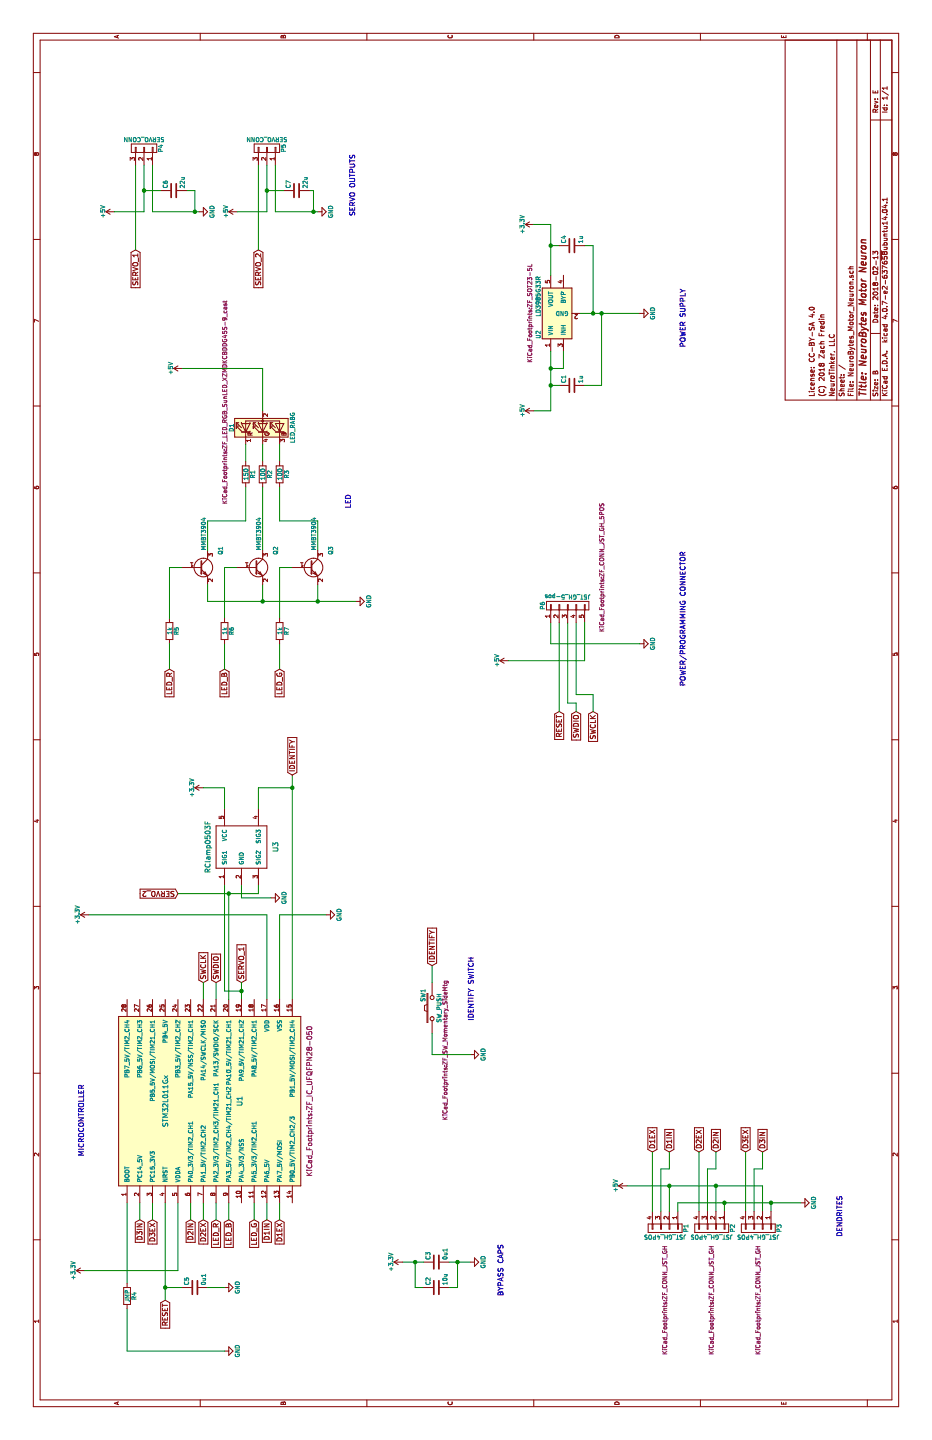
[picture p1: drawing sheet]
EESchema Schematic File Version 2
LIBS:power
LIBS:device
LIBS:transistors
LIBS:conn
LIBS:linear
LIBS:regul
LIBS:74xx
LIBS:cmos4000
LIBS:adc-dac
LIBS:memory
LIBS:xilinx
LIBS:microcontrollers
LIBS:dsp
LIBS:microchip
LIBS:analog_switches
LIBS:motorola
LIBS:texas
LIBS:intel
LIBS:audio
LIBS:interface
LIBS:digital-audio
LIBS:philips
LIBS:display
LIBS:cypress
LIBS:siliconi
LIBS:opto
LIBS:atmel
LIBS:contrib
LIBS:valves
LIBS:NeuroTinker_schematic_symbols
LIBS:NeuroBytes_Motor_Neuron-cache
EELAYER 25 0
EELAYER END
$Descr B 17000 11000
encoding utf-8
Sheet 1 1
Title "NeuroBytes Motor Neuron"
Date "2018-02-13"
Rev "E"
Comp "NeuroTinker, LLC"
Comment1 "(C) 2018 Zach Fredin"
Comment2 "License: CC-BY-SA 4.0"
Comment3 ""
Comment4 ""
$EndDescr
$Comp
L GND #PWR01
U 1 1
P 6200 3850
F 0 "#PWR01" H 6200 3600 50  0001 C CNN
F 1 "GND" H 6200 3700 50  0000 C CNN
F 2 "" H 6200 3850 50  0000 C CNN
F 3 "" H 6200 3850 50  0000 C CNN
	1    6200 3850
	1    0    0    -1  
$EndComp
Wire Wire Line
	5200 3150 6200 3150
Wire Wire Line
	5200 3300 6200 3300
$Comp
L C C3
U 1 1
P 2100 5150
F 0 "C3" H 2125 5250 50  0000 L CNN
F 1 "0u1" H 2125 5050 50  0000 L CNN
F 2 "KiCad_Footprints:ZF_SMD_NonPol_0402_cap" H 3050 5150 50  0001 C CNN
F 3 "" H 2100 5150 50  0000 C CNN
F 4 "Taiyo Yuden" H 2100 5150 60  0001 C CNN "Mfr"
F 5 "LMK105BJ104KV-F" H 2100 5150 60  0001 C CNN "Mfr Part #"
F 6 "C0402" H 2100 5150 60  0001 C CNN "Package"
F 7 "https://www.digikey.com/product-detail/en/taiyo-yuden/LMK105BJ104KV-F/587-1227-2-ND/930579" H 2100 5150 60  0001 C CNN "Link"
F 8 "Yes" H 2100 5150 60  0001 C CNN "Subs Allowed"
F 9 "Yes" H 2100 5150 60  0001 C CNN "RoHS"
	1    2100 5150
	1    0    0    -1  
$EndComp
$Comp
L GND #PWR02
U 1 1
P 2100 5550
F 0 "#PWR02" H 2100 5300 50  0001 C CNN
F 1 "GND" H 2100 5400 50  0000 C CNN
F 2 "" H 2100 5550 50  0000 C CNN
F 3 "" H 2100 5550 50  0000 C CNN
	1    2100 5550
	1    0    0    -1  
$EndComp
Wire Wire Line
	2100 4750 2100 5000
Wire Wire Line
	2100 5300 2100 5550
Text GLabel 1650 1950 0    60   Input ~ 0
RESET
Wire Wire Line
	1650 1950 2800 1950
Text GLabel 5400 2400 2    60   Input ~ 0
SWCLK
Wire Wire Line
	6200 3150 6200 1050
Wire Wire Line
	5400 2400 5200 2400
Text GLabel 5400 2550 2    60   Input ~ 0
SWDIO
Wire Wire Line
	5400 2550 5200 2550
Text GLabel 2600 2550 0    60   Input ~ 0
LED_R
Text GLabel 2600 3000 0    60   Input ~ 0
LED_G
Text GLabel 2600 2700 0    60   Input ~ 0
LED_B
Text GLabel 2600 3300 0    60   Input ~ 0
D1EX
Text GLabel 2600 3150 0    60   Input ~ 0
D1IN
Text GLabel 2600 2400 0    60   Input ~ 0
D2EX
Text GLabel 2600 2250 0    60   Input ~ 0
D2IN
Text GLabel 2600 1800 0    60   Input ~ 0
D3EX
Wire Wire Line
	6200 3300 6200 3850
Wire Wire Line
	5200 3450 7850 3450
Text GLabel 2600 1650 0    60   Input ~ 0
D3IN
Text GLabel 5400 2850 2    60   Input ~ 0
SERVO_1
Wire Wire Line
	5200 2850 5400 2850
$Comp
L LED_RABG D1
U 1 1
P 11950 3100
F 0 "D1" H 11950 3470 50  0000 C CNN
F 1 "LED_RABG" H 11950 2750 50  0000 C CNN
F 2 "KiCad_Footprints:ZF_LED_RGB_SunLED_XZMDKCBDDG45S-9_cast" H 12250 3550 50  0000 C CNN
F 3 "" H 11950 3050 50  0000 C CNN
F 4 "SunLED" H 11950 3100 60  0001 C CNN "Mfr"
F 5 "XZMDKCBDDG45S-9" H 11950 3100 60  0001 C CNN "Mfr Part #"
F 6 "SMT" H 11950 3100 60  0001 C CNN "Package"
F 7 "https://www.digikey.com/product-detail/en/sunled/XZMDKCBDDG45S-9/1497-1257-2-ND/4902045" H 11950 3100 60  0001 C CNN "Link"
F 8 "No" H 11950 3100 60  0001 C CNN "Subs Allowed"
F 9 "Yes" H 11950 3100 60  0001 C CNN "RoHS"
	1    11950 3100
	1    0    0    -1  
$EndComp
Wire Wire Line
	12650 2150 12650 3100
Wire Wire Line
	12650 3100 12150 3100
Wire Wire Line
	11550 2900 11750 2900
Wire Wire Line
	11550 3100 11750 3100
Wire Wire Line
	11550 3300 11750 3300
Text GLabel 9100 2000 0    60   Input ~ 0
LED_R
Text GLabel 9100 3300 0    60   Input ~ 0
LED_G
Text GLabel 9100 2650 0    60   Input ~ 0
LED_B
$Comp
L GND #PWR03
U 1 1
P 9900 4200
F 0 "#PWR03" H 9900 3950 50  0001 C CNN
F 1 "GND" H 9900 4050 50  0000 C CNN
F 2 "" H 9900 4200 50  0000 C CNN
F 3 "" H 9900 4200 50  0000 C CNN
	1    9900 4200
	1    0    0    -1  
$EndComp
Wire Wire Line
	10850 2900 11250 2900
Wire Wire Line
	11250 3100 10500 3100
Wire Wire Line
	10850 3300 10850 3750
Wire Wire Line
	10850 3300 11250 3300
$Comp
L +5V #PWR04
U 1 1
P 12650 2150
F 0 "#PWR04" H 12650 2000 50  0001 C CNN
F 1 "+5V" H 12650 2290 50  0000 C CNN
F 2 "" H 12650 2150 50  0000 C CNN
F 3 "" H 12650 2150 50  0000 C CNN
	1    12650 2150
	1    0    0    -1  
$EndComp
$Comp
L CONN_01X04 P1
U 1 1
P 2500 7850
F 0 "P1" H 2500 8100 50  0000 C CNN
F 1 "JST_GH_4POS" V 2600 7850 50  0000 C CNN
F 2 "KiCad_Footprints:ZF_CONN_JST_GH" H 3350 7850 50  0000 C CNN
F 3 "" H 2500 7850 50  0000 C CNN
F 4 "JST" H 2500 7850 60  0001 C CNN "Mfr"
F 5 "SM04B-GHS-TB(LF)(SN)-" H 2500 7850 60  0001 C CNN "Mfr Part #"
F 6 "SMT" H 2500 7850 60  0001 C CNN "Package"
F 7 "https://www.digikey.com/product-detail/en/jst-sales-america-inc/SM04B-GHS-TB-LF-SN/455-1566-2-ND/807788" H 2500 7850 60  0001 C CNN "Link"
F 8 "No" H 2500 7850 60  0001 C CNN "Subs Allowed"
F 9 "Yes" H 2500 7850 60  0001 C CNN "RoHS"
	1    2500 7850
	-1   0    0    1   
$EndComp
Text GLabel 3400 7700 2    60   Input ~ 0
D1EX
Wire Wire Line
	2700 7700 3400 7700
Text GLabel 3400 7900 2    60   Input ~ 0
D1IN
Wire Wire Line
	2700 7800 3200 7800
Wire Wire Line
	3200 7800 3200 7900
Wire Wire Line
	3200 7900 3400 7900
Wire Wire Line
	2700 7900 3000 7900
Wire Wire Line
	2700 8000 2800 8000
Text GLabel 3400 8250 2    60   Input ~ 0
D2EX
Wire Wire Line
	2700 8250 3400 8250
Text GLabel 3400 8450 2    60   Input ~ 0
D2IN
Wire Wire Line
	2700 8350 3200 8350
Wire Wire Line
	3200 8350 3200 8450
Wire Wire Line
	3200 8450 3400 8450
Wire Wire Line
	2700 8450 3000 8450
Wire Wire Line
	2700 8550 2800 8550
Text GLabel 3400 8800 2    60   Input ~ 0
D3EX
Wire Wire Line
	2700 8800 3400 8800
Text GLabel 3400 9000 2    60   Input ~ 0
D3IN
Wire Wire Line
	2700 8900 3200 8900
Wire Wire Line
	3200 8900 3200 9000
Wire Wire Line
	3200 9000 3400 9000
Wire Wire Line
	3000 9000 2700 9000
Wire Wire Line
	2800 9100 2700 9100
Connection ~ 2800 8550
Connection ~ 2800 9100
Connection ~ 3000 8450
Connection ~ 3000 7900
$Comp
L GND #PWR05
U 1 1
P 2800 9450
F 0 "#PWR05" H 2800 9200 50  0001 C CNN
F 1 "GND" H 2800 9300 50  0000 C CNN
F 2 "" H 2800 9450 50  0000 C CNN
F 3 "" H 2800 9450 50  0000 C CNN
	1    2800 9450
	1    0    0    -1  
$EndComp
$Comp
L STM32L011Gx U1
U 1 1
P 4000 2400
F 0 "U1" H 4000 1975 60  0000 C CNN
F 1 "STM32L011Gx" H 4000 2850 60  0000 C CNN
F 2 "KiCad_Footprints:ZF_IC_UFQFPN28-050" H 4000 1150 60  0000 C CNN
F 3 "" H 4000 2400 60  0001 C CNN
F 4 "ST Microelectronics" H 4000 2400 60  0001 C CNN "Mfr"
F 5 "STM32L011G4U6" H 4000 2400 60  0001 C CNN "Mfr Part #"
F 6 "UFQFPN28" H 4000 2400 60  0001 C CNN "Package"
F 7 "http://www.mouser.com/ProductDetail/STMicroelectronics/STM32L011G4U6/?qs=sGAEpiMZZMuoKKEcg8mMKFZaGHZhaFFC%252b5Ex1OjcSxhBnExI6VEL3Q%3d%3d" H 4000 2400 60  0001 C CNN "Link"
F 8 "No" H 4000 2400 60  0001 C CNN "Subs Allowed"
F 9 "Yes" H 4000 2400 60  0001 C CNN "RoHS"
	1    4000 2400
	1    0    0    -1  
$EndComp
$Comp
L LD3985G33R U2
U 1 1
P 13300 6550
F 0 "U2" H 13050 6750 50  0000 C CNN
F 1 "LD3985G33R" H 13500 6750 50  0000 C CNN
F 2 "KiCad_Footprints:ZF_SOT23-5L" H 13300 6850 50  0000 C CNN
F 3 "" H 13300 6550 50  0000 C CNN
F 4 "ON Semiconductor" H 13300 6550 60  0001 C CNN "Mfr"
F 5 "NCP114BSN330T1G" H 13300 6550 60  0001 C CNN "Mfr Part #"
F 6 "SOT23-5L" H 13300 6550 60  0001 C CNN "Package"
F 7 "https://www.digikey.com/product-detail/en/on-semiconductor/NCP114BSN330T1G/NCP114BSN330T1GOSTR-ND/6560606" H 13300 6550 60  0001 C CNN "Link"
F 8 "Yes" H 13300 6550 60  0001 C CNN "Subs Allowed"
F 9 "Yes" H 13300 6550 60  0001 C CNN "RoHS"
	1    13300 6550
	1    0    0    -1  
$EndComp
$Comp
L C C1
U 1 1
P 12450 6750
F 0 "C1" H 12475 6850 50  0000 L CNN
F 1 "1u" H 12475 6650 50  0000 L CNN
F 2 "Capacitors_SMD:C_0603_HandSoldering" H 12488 6600 50  0001 C CNN
F 3 "" H 12450 6750 50  0000 C CNN
F 4 "Taiyo Yuden" H 12450 6750 60  0001 C CNN "Mfr"
F 5 "LMK107B7105KA-T" H 12450 6750 60  0001 C CNN "Mfr Part #"
F 6 "C0603" H 12450 6750 60  0001 C CNN "Package"
F 7 "https://www.digikey.com/product-detail/en/taiyo-yuden/LMK107B7105KA-T/587-1242-2-ND/930594" H 12450 6750 60  0001 C CNN "Link"
F 8 "Yes" H 12450 6750 60  0001 C CNN "Subs Allowed"
F 9 "Yes" H 12450 6750 60  0001 C CNN "RoHS"
	1    12450 6750
	1    0    0    -1  
$EndComp
Wire Wire Line
	12150 6500 12850 6500
Wire Wire Line
	12650 6500 12650 6650
Wire Wire Line
	12650 6650 12850 6650
Wire Wire Line
	12450 6600 12450 6500
Connection ~ 12650 6500
Wire Wire Line
	12450 6900 12450 7100
Wire Wire Line
	12450 7100 13300 7100
Wire Wire Line
	13300 6850 13300 7550
$Comp
L +5V #PWR06
U 1 1
P 12150 6300
F 0 "#PWR06" H 12150 6150 50  0001 C CNN
F 1 "+5V" H 12150 6440 50  0000 C CNN
F 2 "" H 12150 6300 50  0000 C CNN
F 3 "" H 12150 6300 50  0000 C CNN
	1    12150 6300
	1    0    0    -1  
$EndComp
Connection ~ 12450 6500
$Comp
L +5V #PWR07
U 1 1
P 3000 7400
F 0 "#PWR07" H 3000 7250 50  0001 C CNN
F 1 "+5V" H 3000 7540 50  0000 C CNN
F 2 "" H 3000 7400 50  0000 C CNN
F 3 "" H 3000 7400 50  0000 C CNN
	1    3000 7400
	1    0    0    -1  
$EndComp
$Comp
L GND #PWR08
U 1 1
P 13300 7550
F 0 "#PWR08" H 13300 7300 50  0001 C CNN
F 1 "GND" H 13300 7400 50  0000 C CNN
F 2 "" H 13300 7550 50  0000 C CNN
F 3 "" H 13300 7550 50  0000 C CNN
	1    13300 7550
	1    0    0    -1  
$EndComp
Connection ~ 13300 7100
Wire Wire Line
	14100 6500 14100 6600
Wire Wire Line
	14100 6900 14100 7000
Wire Wire Line
	14100 7000 13300 7000
Connection ~ 13300 7000
$Comp
L +3.3V #PWR09
U 1 1
P 14350 6300
F 0 "#PWR09" H 14350 6150 50  0001 C CNN
F 1 "+3.3V" H 14350 6440 50  0000 C CNN
F 2 "" H 14350 6300 50  0000 C CNN
F 3 "" H 14350 6300 50  0000 C CNN
	1    14350 6300
	1    0    0    -1  
$EndComp
Connection ~ 14100 6500
$Comp
L +3.3V #PWR010
U 1 1
P 2100 4750
F 0 "#PWR010" H 2100 4600 50  0001 C CNN
F 1 "+3.3V" H 2100 4890 50  0000 C CNN
F 2 "" H 2100 4750 50  0000 C CNN
F 3 "" H 2100 4750 50  0000 C CNN
	1    2100 4750
	1    0    0    -1  
$EndComp
$Comp
L +3.3V #PWR011
U 1 1
P 2000 1000
F 0 "#PWR011" H 2000 850 50  0001 C CNN
F 1 "+3.3V" H 2000 1140 50  0000 C CNN
F 2 "" H 2000 1000 50  0000 C CNN
F 3 "" H 2000 1000 50  0000 C CNN
	1    2000 1000
	1    0    0    -1  
$EndComp
$Comp
L +3.3V #PWR012
U 1 1
P 6200 1050
F 0 "#PWR012" H 6200 900 50  0001 C CNN
F 1 "+3.3V" H 6200 1190 50  0000 C CNN
F 2 "" H 6200 1050 50  0000 C CNN
F 3 "" H 6200 1050 50  0000 C CNN
	1    6200 1050
	1    0    0    -1  
$EndComp
Wire Wire Line
	13750 6500 14350 6500
Wire Wire Line
	14350 6500 14350 6300
Wire Wire Line
	12150 6500 12150 6300
Wire Wire Line
	2100 5400 1800 5400
Wire Wire Line
	1800 5400 1800 5300
Connection ~ 2100 5400
Wire Wire Line
	1800 5000 1800 4900
Wire Wire Line
	1800 4900 2100 4900
Connection ~ 2100 4900
$Comp
L GND #PWR013
U 1 1
P 9400 7550
F 0 "#PWR013" H 9400 7300 50  0001 C CNN
F 1 "GND" H 9400 7400 50  0000 C CNN
F 2 "" H 9400 7550 50  0000 C CNN
F 3 "" H 9400 7550 50  0000 C CNN
	1    9400 7550
	1    0    0    -1  
$EndComp
Wire Wire Line
	9400 7550 9400 6500
Wire Wire Line
	9400 6500 9650 6500
$Comp
L +5V #PWR014
U 1 1
P 9200 6000
F 0 "#PWR014" H 9200 5850 50  0001 C CNN
F 1 "+5V" H 9200 6140 50  0000 C CNN
F 2 "" H 9200 6000 50  0000 C CNN
F 3 "" H 9200 6000 50  0000 C CNN
	1    9200 6000
	1    0    0    -1  
$EndComp
Text GLabel 8600 6600 0    60   Input ~ 0
RESET
Wire Wire Line
	8600 6600 9650 6600
Text GLabel 8600 7000 0    60   Input ~ 0
SWCLK
Text GLabel 8600 6800 0    60   Input ~ 0
SWDIO
Wire Wire Line
	8600 7000 8800 7000
Wire Wire Line
	8800 7000 8800 6800
Wire Wire Line
	8800 6800 9650 6800
Wire Wire Line
	8600 6800 8700 6800
Wire Wire Line
	8700 6800 8700 6700
Wire Wire Line
	8700 6700 9650 6700
$Comp
L SW_PUSH SW1
U 1 1
P 5100 5100
F 0 "SW1" H 5250 5210 50  0000 C CNN
F 1 "SW_PUSH" H 5100 5020 50  0000 C CNN
F 2 "KiCad_Footprints:ZF_SW_Momentary_SideMtg" H 4600 4950 50  0000 C CNN
F 3 "" H 5100 5100 50  0000 C CNN
F 4 "E-Switch" H 5100 5100 60  0001 C CNN "Mfr"
F 5 "TL3330AF130QG" H 5100 5100 60  0001 C CNN "Mfr Part #"
F 6 "SMT" H 5100 5100 60  0001 C CNN "Package"
F 7 "https://www.digikey.com/product-detail/en/e-switch/TL3330AF130QG/EG4388TR-ND/1426835" H 5100 5100 60  0001 C CNN "Link"
F 8 "No" H 5100 5100 60  0001 C CNN "Subs Allowed"
F 9 "Yes" H 5100 5100 60  0001 C CNN "RoHS"
	1    5100 5100
	1    0    0    -1  
$EndComp
$Comp
L R R1
U 1 1
P 11400 2900
F 0 "R1" V 11480 2900 50  0000 C CNN
F 1 "150" V 11400 2900 50  0000 C CNN
F 2 "KiCad_Footprints:ZF_SMD_NonPol_0402" V 11600 2300 50  0001 C CNN
F 3 "" H 11400 2900 50  0000 C CNN
F 4 "Yageo" H 11400 2900 60  0001 C CNN "Mfr"
F 5 "RC0402FR-07150RL" H 11400 2900 60  0001 C CNN "Mfr Part #"
F 6 "R0402" H 11400 2900 60  0001 C CNN "Package"
F 7 "https://www.digikey.com/product-detail/en/yageo/RC0402FR-07150RL/311-150LRCT-ND/729490" H 11400 2900 60  0001 C CNN "Link"
F 8 "Yes" H 11400 2900 60  0001 C CNN "Subs Allowed"
F 9 "Yes" H 11400 2900 60  0001 C CNN "RoHS"
	1    11400 2900
	0    1    1    0   
$EndComp
$Comp
L R R2
U 1 1
P 11400 3100
F 0 "R2" V 11480 3100 50  0000 C CNN
F 1 "100" V 11400 3100 50  0000 C CNN
F 2 "KiCad_Footprints:ZF_SMD_NonPol_0402" V 11600 2500 50  0001 C CNN
F 3 "" H 11400 3100 50  0000 C CNN
F 4 "Yageo" H 11400 3100 60  0001 C CNN "Mfr"
F 5 "RC0402FR-07100RL" H 11400 3100 60  0001 C CNN "Mfr Part #"
F 6 "R0402" H 11400 3100 60  0001 C CNN "Package"
F 7 "https://www.digikey.com/product-detail/en/yageo/RC0402FR-07100RL/311-100LRTR-ND/726527" H 11400 3100 60  0001 C CNN "Link"
F 8 "Yes" H 11400 3100 60  0001 C CNN "Subs Allowed"
F 9 "Yes" H 11400 3100 60  0001 C CNN "RoHS"
	1    11400 3100
	0    1    1    0   
$EndComp
Wire Wire Line
	9900 2450 9900 4200
Wire Wire Line
	10850 2450 10850 2900
Wire Wire Line
	2000 1000 2000 2100
Wire Wire Line
	2000 2100 2800 2100
Wire Wire Line
	4550 5100 4800 5100
Text GLabel 5600 5100 2    60   Input ~ 0
IDENTIFY
Wire Wire Line
	5600 5100 5400 5100
Text GLabel 7850 3450 2    60   Input ~ 0
IDENTIFY
$Comp
L GND #PWR015
U 1 1
P 1800 2650
F 0 "#PWR015" H 1800 2400 50  0001 C CNN
F 1 "GND" H 1800 2500 50  0000 C CNN
F 2 "" H 1800 2650 50  0000 C CNN
F 3 "" H 1800 2650 50  0000 C CNN
	1    1800 2650
	1    0    0    -1  
$EndComp
Connection ~ 1800 1950
$Comp
L C C5
U 1 1
P 1800 2300
F 0 "C5" H 1825 2400 50  0000 L CNN
F 1 "0u1" H 1825 2200 50  0000 L CNN
F 2 "KiCad_Footprints:ZF_SMD_NonPol_0402_cap" H 1838 2150 50  0001 C CNN
F 3 "" H 1800 2300 50  0000 C CNN
F 4 "Taiyo Yuden" H 1800 2300 60  0001 C CNN "Mfr"
F 5 "LMK105BJ104KV-F" H 1800 2300 60  0001 C CNN "Mfr Part #"
F 6 "C0402" H 1800 2300 60  0001 C CNN "Package"
F 7 "https://www.digikey.com/product-detail/en/taiyo-yuden/LMK105BJ104KV-F/587-1227-2-ND/930579" H 1800 2300 60  0001 C CNN "Link"
F 8 "Yes" H 1800 2300 60  0001 C CNN "Subs Allowed"
F 9 "Yes" H 1800 2300 60  0001 C CNN "RoHS"
	1    1800 2300
	1    0    0    -1  
$EndComp
Wire Wire Line
	1800 2650 1800 2450
Wire Wire Line
	1800 2150 1800 1950
Wire Wire Line
	2800 8000 2800 9450
Wire Wire Line
	3000 7400 3000 9000
Text GLabel 14050 1600 0    60   Input ~ 0
SERVO_1
$Comp
L CONN_01X03 P4
U 1 1
P 15250 1700
F 0 "P4" H 15250 1900 50  0000 C CNN
F 1 "SERVO_CONN" V 15350 1700 50  0000 C CNN
F 2 "KiCad_Footprints:ZF_CONN_SERVO_HDR_SMT" H 15300 1650 50  0001 C CNN
F 3 "" H 15250 1700 50  0000 C CNN
F 4 "Harwin" H 15250 1700 60  0001 C CNN "Mfr"
F 5 "M20-8900305" H 15250 1700 60  0001 C CNN "Mfr Part #"
F 6 "HDR_3POS_SMT" H 15250 1700 60  0001 C CNN "Package"
F 7 "https://www.digikey.com/product-detail/en/harwin-inc/M20-8890345/952-3232-ND/6565716" H 15250 1700 60  0001 C CNN "Link"
F 8 "No" H 15250 1700 60  0001 C CNN "Subs Allowed"
F 9 "Yes" H 15250 1700 60  0001 C CNN "RoHS"
	1    15250 1700
	1    0    0    1   
$EndComp
$Comp
L +5V #PWR016
U 1 1
P 14500 1350
F 0 "#PWR016" H 14500 1200 50  0001 C CNN
F 1 "+5V" H 14500 1490 50  0000 C CNN
F 2 "" H 14500 1350 50  0000 C CNN
F 3 "" H 14500 1350 50  0000 C CNN
	1    14500 1350
	1    0    0    -1  
$EndComp
$Comp
L GND #PWR017
U 1 1
P 14500 2350
F 0 "#PWR017" H 14500 2100 50  0001 C CNN
F 1 "GND" H 14500 2200 50  0000 C CNN
F 2 "" H 14500 2350 50  0000 C CNN
F 3 "" H 14500 2350 50  0000 C CNN
	1    14500 2350
	1    0    0    -1  
$EndComp
Wire Wire Line
	14500 1800 14500 2350
Wire Wire Line
	14500 1800 15050 1800
Text GLabel 14050 3050 0    60   Input ~ 0
SERVO_2
$Comp
L CONN_01X03 P5
U 1 1
P 15250 3150
F 0 "P5" H 15250 3350 50  0000 C CNN
F 1 "SERVO_CONN" V 15350 3150 50  0000 C CNN
F 2 "KiCad_Footprints:ZF_CONN_SERVO_HDR_SMT" H 15300 3100 50  0001 C CNN
F 3 "" H 15250 3150 50  0000 C CNN
F 4 "Harwin" H 15250 3150 60  0001 C CNN "Mfr"
F 5 "M20-8900305" H 15250 3150 60  0001 C CNN "Mfr Part #"
F 6 "HDR_3POS_SMT" H 15250 3150 60  0001 C CNN "Package"
F 7 "https://www.digikey.com/product-detail/en/harwin-inc/M20-8890345/952-3232-ND/6565716" H 15250 3150 60  0001 C CNN "Link"
F 8 "No" H 15250 3150 60  0001 C CNN "Subs Allowed"
F 9 "Yes" H 15250 3150 60  0001 C CNN "RoHS"
	1    15250 3150
	1    0    0    1   
$EndComp
$Comp
L +5V #PWR018
U 1 1
P 14500 2800
F 0 "#PWR018" H 14500 2650 50  0001 C CNN
F 1 "+5V" H 14500 2940 50  0000 C CNN
F 2 "" H 14500 2800 50  0000 C CNN
F 3 "" H 14500 2800 50  0000 C CNN
	1    14500 2800
	1    0    0    -1  
$EndComp
Wire Wire Line
	14500 2800 14500 3150
$Comp
L GND #PWR019
U 1 1
P 14500 3750
F 0 "#PWR019" H 14500 3500 50  0001 C CNN
F 1 "GND" H 14500 3600 50  0000 C CNN
F 2 "" H 14500 3750 50  0000 C CNN
F 3 "" H 14500 3750 50  0000 C CNN
	1    14500 3750
	1    0    0    -1  
$EndComp
Wire Wire Line
	14500 3250 14500 3750
Wire Wire Line
	14500 3250 15050 3250
Text GLabel 6450 2100 1    60   Input ~ 0
SERVO_2
Wire Wire Line
	14750 2200 14750 2300
Wire Wire Line
	14750 2300 14500 2300
Connection ~ 14500 2300
Wire Wire Line
	14750 3650 14750 3700
Wire Wire Line
	14750 3700 14500 3700
Connection ~ 14500 3700
$Comp
L R R4
U 1 1
P 1700 1500
F 0 "R4" V 1780 1500 50  0000 C CNN
F 1 "JMP" V 1700 1500 50  0000 C CNN
F 2 "KiCad_Footprints:ZF_SMD_NonPol_0402" V 1630 1500 50  0001 C CNN
F 3 "" H 1700 1500 50  0000 C CNN
F 4 "Yageo" H 1700 1500 60  0001 C CNN "Mfr"
F 5 "RC0402JR-070RL" H 1700 1500 60  0001 C CNN "Mfr Part #"
F 6 "R0402" H 1700 1500 60  0001 C CNN "Package"
F 7 "https://www.digikey.com/product-detail/en/yageo/RC0402JR-070RL/311-0.0JRTR-ND/726406" H 1700 1500 60  0001 C CNN "Link"
F 8 "Yes" H 1700 1500 60  0001 C CNN "Subs Allowed"
F 9 "Yes" H 1700 1500 60  0001 C CNN "RoHS"
	1    1700 1500
	0    1    1    0   
$EndComp
Wire Wire Line
	1850 1500 2800 1500
$Comp
L GND #PWR020
U 1 1
P 1050 2650
F 0 "#PWR020" H 1050 2400 50  0001 C CNN
F 1 "GND" H 1050 2500 50  0000 C CNN
F 2 "" H 1050 2650 50  0000 C CNN
F 3 "" H 1050 2650 50  0000 C CNN
	1    1050 2650
	1    0    0    -1  
$EndComp
Wire Wire Line
	1050 2650 1050 1500
Wire Wire Line
	1050 1500 1550 1500
Wire Wire Line
	2600 1650 2800 1650
Wire Wire Line
	2800 1800 2600 1800
Wire Wire Line
	2600 2550 2800 2550
Wire Wire Line
	2800 2700 2600 2700
Wire Wire Line
	2600 3000 2800 3000
Wire Wire Line
	2800 3300 2600 3300
Wire Wire Line
	2600 2250 2800 2250
Wire Wire Line
	2600 2400 2800 2400
$Comp
L GND #PWR021
U 1 1
P 4550 5550
F 0 "#PWR021" H 4550 5300 50  0001 C CNN
F 1 "GND" H 4550 5400 50  0000 C CNN
F 2 "" H 4550 5550 50  0000 C CNN
F 3 "" H 4550 5550 50  0000 C CNN
	1    4550 5550
	1    0    0    -1  
$EndComp
Wire Wire Line
	4550 5550 4550 5100
Wire Wire Line
	2800 3150 2600 3150
$Comp
L MMBT3904 Q1
U 1 1
P 10300 2350
F 0 "Q1" V 10550 2500 50  0000 L CNN
F 1 "MMBT3904" V 10350 2550 50  0000 L CNN
F 2 "KiCad_Footprints:ZF_SOT23-3L" V 10450 2550 50  0001 L CIN
F 3 "" H 10300 2350 50  0000 L CNN
F 4 "Micro Commercial Co" H 10300 2350 60  0001 C CNN "Mfr"
F 5 "MMBT3904-TP" H 10300 2350 60  0001 C CNN "Mfr Part #"
F 6 "SOT23-3L" H 10300 2350 60  0001 C CNN "Package"
F 7 "https://www.digikey.com/product-detail/en/micro-commercial-co/MMBT3904-TP/MMBT3904TPMSTR-ND/717280" H 10300 2350 60  0001 C CNN "Link"
F 8 "Yes" H 10300 2350 60  0001 C CNN "Subs Allowed"
F 9 "Yes" H 10300 2350 60  0001 C CNN "RoHS"
	1    10300 2350
	0    1    1    0   
$EndComp
$Comp
L R R5
U 1 1
P 9550 2000
F 0 "R5" V 9630 2000 50  0000 C CNN
F 1 "1k" V 9550 2000 50  0000 C CNN
F 2 "KiCad_Footprints:ZF_SMD_NonPol_0402" V 9480 2000 50  0001 C CNN
F 3 "" H 9550 2000 50  0000 C CNN
F 4 "Yageo" H 9550 2000 60  0001 C CNN "Mfr"
F 5 "RC0402FR-071KL" H 9550 2000 60  0001 C CNN "Mfr Part #"
F 6 "R0402" H 9550 2000 60  0001 C CNN "Package"
F 7 "https://www.digikey.com/product-detail/en/yageo/RC0402FR-071KL/311-1.00KLRTR-ND/726513" H 9550 2000 60  0001 C CNN "Link"
F 8 "Yes" H 9550 2000 60  0001 C CNN "Subs Allowed"
F 9 "Yes" H 9550 2000 60  0001 C CNN "RoHS"
	1    9550 2000
	0    1    1    0   
$EndComp
Wire Wire Line
	9100 2000 9400 2000
Wire Wire Line
	9700 2000 10300 2000
Wire Wire Line
	10850 2450 10500 2450
Wire Wire Line
	9900 2450 10100 2450
Wire Wire Line
	10300 2000 10300 2150
Wire Wire Line
	9700 2650 10300 2650
Wire Wire Line
	10300 2650 10300 2800
Wire Wire Line
	10100 3100 9900 3100
Connection ~ 9900 3100
Wire Wire Line
	9100 2650 9400 2650
Wire Wire Line
	9400 3300 9100 3300
Wire Wire Line
	10300 3450 10300 3300
Wire Wire Line
	10300 3300 9700 3300
Wire Wire Line
	10100 3750 9900 3750
Connection ~ 9900 3750
Wire Wire Line
	10850 3750 10500 3750
$Comp
L C C2
U 1 1
P 1800 5150
F 0 "C2" H 1825 5250 50  0000 L CNN
F 1 "10u" H 1825 5050 50  0000 L CNN
F 2 "KiCad_Footprints:ZF_SMD_nonpol_1206" H 1838 5000 50  0001 C CNN
F 3 "" H 1800 5150 50  0000 C CNN
F 4 "Taiyo Yuden" H 1800 5150 60  0001 C CNN "Mfr"
F 5 "EMK316B7106KL-TD" H 1800 5150 60  0001 C CNN "Mfr Part #"
F 6 "C1206" H 1800 5150 60  0001 C CNN "Package"
F 7 "https://www.digikey.com/product-detail/en/taiyo-yuden/EMK316B7106KL-TD/587-2395-2-ND/2178914" H 1800 5150 60  0001 C CNN "Link"
F 8 "Yes" H 1800 5150 60  0001 C CNN "Subs Allowed"
F 9 "Yes" H 1800 5150 60  0001 C CNN "RoHS"
	1    1800 5150
	1    0    0    -1  
$EndComp
Wire Wire Line
	14750 1900 14750 1700
Wire Wire Line
	14500 1700 15050 1700
Wire Wire Line
	14500 1700 14500 1350
Connection ~ 14750 1700
Wire Wire Line
	14050 1600 15050 1600
Wire Wire Line
	14500 3150 15050 3150
Wire Wire Line
	14750 3350 14750 3150
Connection ~ 14750 3150
Wire Wire Line
	14050 3050 15050 3050
$Comp
L CONN_01X05 P6
U 1 1
P 9850 6700
F 0 "P6" H 9850 7000 50  0000 C CNN
F 1 "JST_GH_5-pos" V 9950 6700 50  0000 C CNN
F 2 "KiCad_Footprints:ZF_CONN_JST_GH_5POS" H 10300 6300 50  0000 C CNN
F 3 "" H 9850 6700 50  0000 C CNN
F 4 "JST" H 9850 6700 60  0001 C CNN "Mfr"
F 5 "SM05B-GHS-TB(LF)(SN)" H 9850 6700 60  0001 C CNN "Mfr Part #"
F 6 "SMT" H 9850 6700 60  0001 C CNN "Package"
F 7 "https://www.digikey.com/product-detail/en/jst-sales-america-inc/SM05B-GHS-TB-LF-SN/455-1567-2-ND/807789" H 9850 6700 60  0001 C CNN "Link"
F 8 "No" H 9850 6700 60  0001 C CNN "Subs Allowed"
F 9 "Yes" H 9850 6700 60  0001 C CNN "RoHS"
	1    9850 6700
	1    0    0    -1  
$EndComp
Wire Wire Line
	9650 6900 9200 6900
Wire Wire Line
	9200 6900 9200 6000
$Comp
L R R6
U 1 1
P 9550 2650
F 0 "R6" V 9630 2650 50  0000 C CNN
F 1 "1k" V 9550 2650 50  0000 C CNN
F 2 "KiCad_Footprints:ZF_SMD_NonPol_0402" V 9480 2650 50  0001 C CNN
F 3 "" H 9550 2650 50  0000 C CNN
F 4 "Yageo" H 9550 2650 60  0001 C CNN "Mfr"
F 5 "RC0402FR-071KL" H 9550 2650 60  0001 C CNN "Mfr Part #"
F 6 "R0402" H 9550 2650 60  0001 C CNN "Package"
F 7 "https://www.digikey.com/product-detail/en/yageo/RC0402FR-071KL/311-1.00KLRTR-ND/726513" H 9550 2650 60  0001 C CNN "Link"
F 8 "Yes" H 9550 2650 60  0001 C CNN "Subs Allowed"
F 9 "Yes" H 9550 2650 60  0001 C CNN "RoHS"
	1    9550 2650
	0    1    1    0   
$EndComp
$Comp
L R R7
U 1 1
P 9550 3300
F 0 "R7" V 9630 3300 50  0000 C CNN
F 1 "1k" V 9550 3300 50  0000 C CNN
F 2 "KiCad_Footprints:ZF_SMD_NonPol_0402" V 9480 3300 50  0001 C CNN
F 3 "" H 9550 3300 50  0000 C CNN
F 4 "Yageo" H 9550 3300 60  0001 C CNN "Mfr"
F 5 "RC0402FR-071KL" H 9550 3300 60  0001 C CNN "Mfr Part #"
F 6 "R0402" H 9550 3300 60  0001 C CNN "Package"
F 7 "https://www.digikey.com/product-detail/en/yageo/RC0402FR-071KL/311-1.00KLRTR-ND/726513" H 9550 3300 60  0001 C CNN "Link"
F 8 "Yes" H 9550 3300 60  0001 C CNN "Subs Allowed"
F 9 "Yes" H 9550 3300 60  0001 C CNN "RoHS"
	1    9550 3300
	0    1    1    0   
$EndComp
$Comp
L MMBT3904 Q2
U 1 1
P 10300 3000
F 0 "Q2" V 10550 3150 50  0000 L CNN
F 1 "MMBT3904" V 10350 3200 50  0000 L CNN
F 2 "KiCad_Footprints:ZF_SOT23-3L" V 10450 3200 50  0001 L CIN
F 3 "" H 10300 3000 50  0000 L CNN
F 4 "Micro Commercial Co" H 10300 3000 60  0001 C CNN "Mfr"
F 5 "MMBT3904-TP" H 10300 3000 60  0001 C CNN "Mfr Part #"
F 6 "SOT23-3L" H 10300 3000 60  0001 C CNN "Package"
F 7 "https://www.digikey.com/product-detail/en/micro-commercial-co/MMBT3904-TP/MMBT3904TPMSTR-ND/717280" H 10300 3000 60  0001 C CNN "Link"
F 8 "Yes" H 10300 3000 60  0001 C CNN "Subs Allowed"
F 9 "Yes" H 10300 3000 60  0001 C CNN "RoHS"
	1    10300 3000
	0    1    1    0   
$EndComp
$Comp
L MMBT3904 Q3
U 1 1
P 10300 3650
F 0 "Q3" V 10550 3800 50  0000 L CNN
F 1 "MMBT3904" V 10350 3850 50  0000 L CNN
F 2 "KiCad_Footprints:ZF_SOT23-3L" V 10450 3850 50  0001 L CIN
F 3 "" H 10300 3650 50  0000 L CNN
F 4 "Micro Commercial Co" H 10300 3650 60  0001 C CNN "Mfr"
F 5 "MMBT3904-TP" H 10300 3650 60  0001 C CNN "Mfr Part #"
F 6 "SOT23-3L" H 10300 3650 60  0001 C CNN "Package"
F 7 "https://www.digikey.com/product-detail/en/micro-commercial-co/MMBT3904-TP/MMBT3904TPMSTR-ND/717280" H 10300 3650 60  0001 C CNN "Link"
F 8 "Yes" H 10300 3650 60  0001 C CNN "Subs Allowed"
F 9 "Yes" H 10300 3650 60  0001 C CNN "RoHS"
	1    10300 3650
	0    1    1    0   
$EndComp
$Comp
L R R3
U 1 1
P 11400 3300
F 0 "R3" V 11480 3300 50  0000 C CNN
F 1 "100" V 11400 3300 50  0000 C CNN
F 2 "KiCad_Footprints:ZF_SMD_NonPol_0402" V 11600 2700 50  0001 C CNN
F 3 "" H 11400 3300 50  0000 C CNN
F 4 "Yageo" H 11400 3300 60  0001 C CNN "Mfr"
F 5 "RC0402FR-07100RL" H 11400 3300 60  0001 C CNN "Mfr Part #"
F 6 "R0402" H 11400 3300 60  0001 C CNN "Package"
F 7 "https://www.digikey.com/product-detail/en/yageo/RC0402FR-07100RL/311-100LRTR-ND/726527" H 11400 3300 60  0001 C CNN "Link"
F 8 "Yes" H 11400 3300 60  0001 C CNN "Subs Allowed"
F 9 "Yes" H 11400 3300 60  0001 C CNN "RoHS"
	1    11400 3300
	0    1    1    0   
$EndComp
$Comp
L CONN_01X04 P2
U 1 1
P 2500 8400
F 0 "P2" H 2500 8650 50  0000 C CNN
F 1 "JST_GH_4POS" V 2600 8400 50  0000 C CNN
F 2 "KiCad_Footprints:ZF_CONN_JST_GH" H 3350 8400 50  0000 C CNN
F 3 "" H 2500 8400 50  0000 C CNN
F 4 "JST" H 2500 8400 60  0001 C CNN "Mfr"
F 5 "SM04B-GHS-TB(LF)(SN)-" H 2500 8400 60  0001 C CNN "Mfr Part #"
F 6 "SMT" H 2500 8400 60  0001 C CNN "Package"
F 7 "https://www.digikey.com/product-detail/en/jst-sales-america-inc/SM04B-GHS-TB-LF-SN/455-1566-2-ND/807788" H 2500 8400 60  0001 C CNN "Link"
F 8 "No" H 2500 8400 60  0001 C CNN "Subs Allowed"
F 9 "Yes" H 2500 8400 60  0001 C CNN "RoHS"
	1    2500 8400
	-1   0    0    1   
$EndComp
$Comp
L CONN_01X04 P3
U 1 1
P 2500 8950
F 0 "P3" H 2500 9200 50  0000 C CNN
F 1 "JST_GH_4POS" V 2600 8950 50  0000 C CNN
F 2 "KiCad_Footprints:ZF_CONN_JST_GH" H 3350 8950 50  0000 C CNN
F 3 "" H 2500 8950 50  0000 C CNN
F 4 "JST" H 2500 8950 60  0001 C CNN "Mfr"
F 5 "SM04B-GHS-TB(LF)(SN)-" H 2500 8950 60  0001 C CNN "Mfr Part #"
F 6 "SMT" H 2500 8950 60  0001 C CNN "Package"
F 7 "https://www.digikey.com/product-detail/en/jst-sales-america-inc/SM04B-GHS-TB-LF-SN/455-1566-2-ND/807788" H 2500 8950 60  0001 C CNN "Link"
F 8 "No" H 2500 8950 60  0001 C CNN "Subs Allowed"
F 9 "Yes" H 2500 8950 60  0001 C CNN "RoHS"
	1    2500 8950
	-1   0    0    1   
$EndComp
$Comp
L C C6
U 1 1
P 14750 2050
F 0 "C6" H 14775 2150 50  0000 L CNN
F 1 "22u" H 14775 1950 50  0000 L CNN
F 2 "KiCad_Footprints:ZF_SMD_nonpol_1206" H 14788 1900 50  0001 C CNN
F 3 "" H 14750 2050 50  0000 C CNN
F 4 "Taiyo Yuden" H 14750 2050 60  0001 C CNN "Mfr"
F 5 "EMK316BB7226M" H 14750 2050 60  0001 C CNN "Mfr Part #"
F 6 "C1206" H 14750 2050 60  0001 C CNN "Package"
F 7 "https://www.digikey.com/product-detail/en/taiyo-yuden/EMK316BB7226ML-T/587-4319-2-ND/5361244" H 14750 2050 60  0001 C CNN "Link"
F 8 "Yes" H 14750 2050 60  0001 C CNN "Subs Allowed"
F 9 "Yes" H 14750 2050 60  0001 C CNN "RoHS"
	1    14750 2050
	1    0    0    -1  
$EndComp
$Comp
L C C7
U 1 1
P 14750 3500
F 0 "C7" H 14775 3600 50  0000 L CNN
F 1 "22u" H 14775 3400 50  0000 L CNN
F 2 "KiCad_Footprints:ZF_SMD_nonpol_1206" H 14788 3350 50  0001 C CNN
F 3 "" H 14750 3500 50  0000 C CNN
F 4 "Taiyo Yuden" H 14750 3500 60  0001 C CNN "Mfr"
F 5 "EMK316BB7226M" H 14750 3500 60  0001 C CNN "Mfr Part #"
F 6 "C1206" H 14750 3500 60  0001 C CNN "Package"
F 7 "https://www.digikey.com/product-detail/en/taiyo-yuden/EMK316BB7226ML-T/587-4319-2-ND/5361244" H 14750 3500 60  0001 C CNN "Link"
F 8 "Yes" H 14750 3500 60  0001 C CNN "Subs Allowed"
F 9 "Yes" H 14750 3500 60  0001 C CNN "RoHS"
	1    14750 3500
	1    0    0    -1  
$EndComp
$Comp
L C C4
U 1 1
P 14100 6750
F 0 "C4" H 14125 6850 50  0000 L CNN
F 1 "1u" H 14125 6650 50  0000 L CNN
F 2 "Capacitors_SMD:C_0603_HandSoldering" H 14138 6600 50  0001 C CNN
F 3 "" H 14100 6750 50  0000 C CNN
F 4 "Taiyo Yuden" H 14100 6750 60  0001 C CNN "Mfr"
F 5 "LMK107B7105KA-T" H 14100 6750 60  0001 C CNN "Mfr Part #"
F 6 "C0603" H 14100 6750 60  0001 C CNN "Package"
F 7 "https://www.digikey.com/product-detail/en/taiyo-yuden/LMK107B7105KA-T/587-1242-2-ND/930594" H 14100 6750 60  0001 C CNN "Link"
F 8 "Yes" H 14100 6750 60  0001 C CNN "Subs Allowed"
F 9 "Yes" H 14100 6750 60  0001 C CNN "RoHS"
	1    14100 6750
	1    0    0    -1  
$EndComp
Text Notes 3350 1000 0    60   ~ 0
MICROCONTROLLER
Text Notes 1700 5950 0    60   ~ 0
BYPASS CAPS
Text Notes 4950 5600 0    60   ~ 0
IDENTIFY SWITCH
Text Notes 2400 9950 0    60   ~ 0
DENDRITES
Text Notes 14450 4200 0    60   ~ 0
SERVO OUTPUTS
Text Notes 12900 8100 0    60   ~ 0
POWER SUPPLY
Text Notes 8900 8100 0    60   ~ 0
POWER/PROGRAMMING CONNECTOR
Text Notes 11000 4150 0    60   ~ 0
LED
Wire Wire Line
	5200 2700 6450 2700
Connection ~ 6450 2700
Wire Wire Line
	6550 2650 5300 2650
Wire Wire Line
	6400 2850 6550 2850
$Comp
L GND #PWR022
U 1 1
P 6400 3200
F 0 "#PWR022" H 6400 2950 50  0001 C CNN
F 1 "GND" H 6400 3050 50  0000 C CNN
F 2 "" H 6400 3200 50  0001 C CNN
F 3 "" H 6400 3200 50  0001 C CNN
	1    6400 3200
	1    0    0    -1  
$EndComp
Wire Wire Line
	6400 3200 6400 2850
Wire Wire Line
	6450 3050 6550 3050
Wire Wire Line
	6450 2100 6450 3050
Wire Wire Line
	7450 3050 7700 3050
Wire Wire Line
	7700 3050 7700 3450
Connection ~ 7700 3450
Wire Wire Line
	5300 2650 5300 2850
Connection ~ 5300 2850
$Comp
L +3.3V #PWR023
U 1 1
P 7700 2400
F 0 "#PWR023" H 7700 2250 50  0001 C CNN
F 1 "+3.3V" H 7700 2540 50  0000 C CNN
F 2 "" H 7700 2400 50  0001 C CNN
F 3 "" H 7700 2400 50  0001 C CNN
	1    7700 2400
	1    0    0    -1  
$EndComp
Wire Wire Line
	7700 2400 7700 2650
Wire Wire Line
	7700 2650 7450 2650
$Comp
L RClamp0503F U3
U 1 1
P 7000 2850
F 0 "U3" H 7000 2450 60  0000 C CNN
F 1 "RClamp0503F" H 7000 3250 60  0000 C CNN
F 2 "KiCad_Footprints:ZF_SMD_SOT-353" H 7150 2700 60  0001 C CNN
F 3 "" H 7150 2700 60  0001 C CNN
F 4 "Semtech Corporation" H 7000 2850 60  0001 C CNN "Mfr"
F 5 "RCLAMP0503F.TCT " H 7000 2850 60  0001 C CNN "Mfr Part #"
F 6 "5-TSSOP" H 7000 2850 60  0001 C CNN "Package"
F 7 "https://www.digikey.com/product-detail/en/semtech-corporation/RCLAMP0503F.TCT/RCLAMP0503F.TCTTR-ND/5113629" H 7000 2850 60  0001 C CNN "Link"
F 8 "No" H 7000 2850 60  0001 C CNN "Subs Allowed"
F 9 "Yes" H 7000 2850 60  0001 C CNN "RoHS"
	1    7000 2850
	1    0    0    -1  
$EndComp
$EndSCHEMATC
